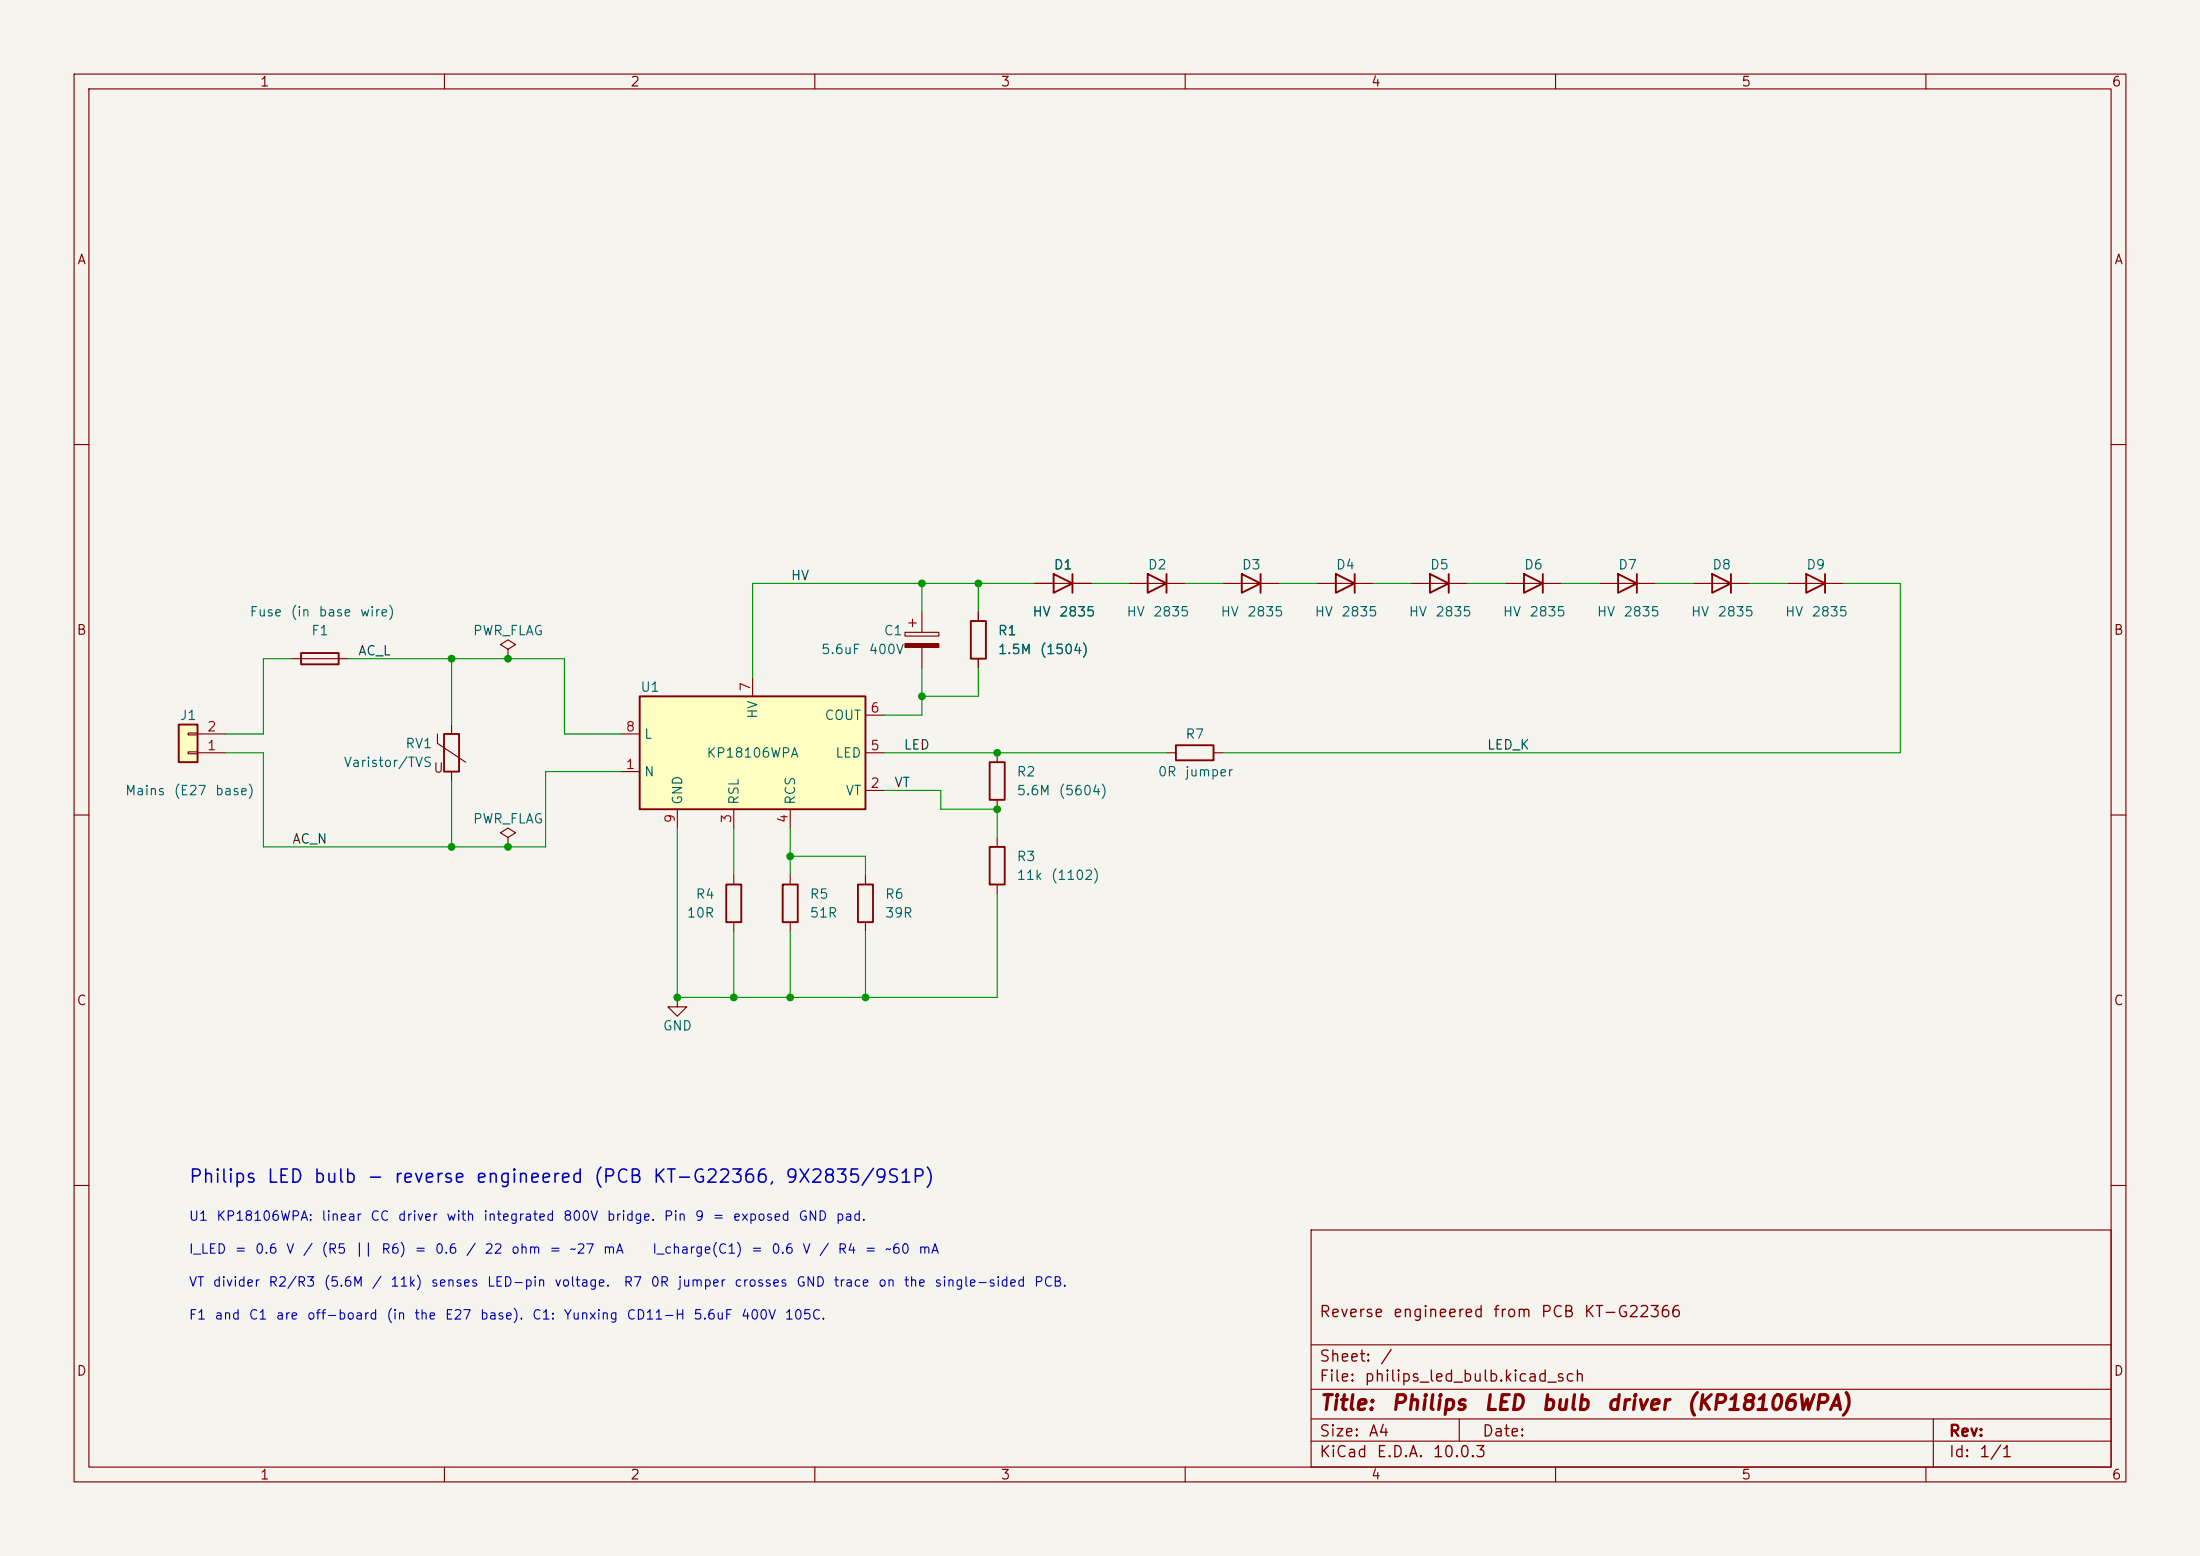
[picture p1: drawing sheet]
(kicad_sch
 (version 20260306)
 (generator "eeschema")
 (generator_version "10.0")
 (paper "A4")
 (title_block
  (title "Philips LED bulb driver (KP18106WPA)")
  (comment 1 "Reverse engineered from PCB KT-G22366"))
 (lib_symbols
  (symbol "Connector_Generic:Conn_01x02"
   (pin_names
    (offset 1.016) (hide yes)) (exclude_from_sim no) (in_bom yes) (on_board yes)
   (in_pos_files yes)
   (duplicate_pin_numbers_are_jumpers no)
   (property "Reference" "J" (at 0 2.54 0) (show_name no) (do_not_autoplace no) (effects (font (size 1.27 1.27))))
   (property "Value" "Conn_01x02" (at 0 -5.08 0) (show_name no) (do_not_autoplace no) (effects (font (size 1.27 1.27))))
   (property "Footprint" "" (at 0 0 0) (show_name no) (do_not_autoplace no) (hide yes) (effects (font (size 1.27 1.27))))
   (property "Datasheet" "" (at 0 0 0) (show_name no) (do_not_autoplace no) (hide yes) (effects (font (size 1.27 1.27))))
   (property "Description" "" (at 0 0 0) (show_name no) (do_not_autoplace no) (hide yes) (effects (font (size 1.27 1.27))))
   (symbol "Conn_01x02_1_1"
    (rectangle (start -1.27 1.27) (end 1.27 -3.81) (stroke (width 0.254) (type default)) (fill (type background)))
    (rectangle (start -1.27 0.127) (end 0 -0.127) (stroke (width 0.1524) (type default)) (fill (type none)))
    (rectangle (start -1.27 -2.413) (end 0 -2.667) (stroke (width 0.1524) (type default)) (fill (type none)))
    (pin passive line (at -5.08 0 0) (length 3.81) (name "Pin_1" (effects (font (size 1.27 1.27)))) (number "1" (effects (font (size 1.27 1.27)))))
    (pin passive line (at -5.08 -2.54 0) (length 3.81) (name "Pin_2" (effects (font (size 1.27 1.27)))) (number "2" (effects (font (size 1.27 1.27))))))
   (embedded_fonts no))
  (symbol "Device:C_Polarized"
   (pin_numbers (hide yes))
   (pin_names
    (offset 0.254)) (exclude_from_sim no) (in_bom yes) (on_board yes)
   (in_pos_files yes)
   (duplicate_pin_numbers_are_jumpers no)
   (property "Reference" "C" (at 0.635 2.54 0) (show_name no) (do_not_autoplace no) (effects (font (size 1.27 1.27)) (justify left)))
   (property "Value" "C_Polarized" (at 0.635 -2.54 0) (show_name no) (do_not_autoplace no) (effects (font (size 1.27 1.27)) (justify left)))
   (property "Footprint" "" (at 0.9652 -3.81 0) (show_name no) (do_not_autoplace no) (hide yes) (effects (font (size 1.27 1.27))))
   (property "Datasheet" "" (at 0 0 0) (show_name no) (do_not_autoplace no) (hide yes) (effects (font (size 1.27 1.27))))
   (property "Description" "Polarized capacitor" (at 0 0 0) (show_name no) (do_not_autoplace no) (hide yes) (effects (font (size 1.27 1.27))))
   (symbol "C_Polarized_0_1"
    (rectangle (start -2.286 0.508) (end 2.286 1.016) (stroke (width 0) (type default)) (fill (type none)))
    (polyline (pts (xy -1.778 2.286) (xy -0.762 2.286)) (stroke (width 0) (type default)) (fill (type none)))
    (polyline (pts (xy -1.27 2.794) (xy -1.27 1.778)) (stroke (width 0) (type default)) (fill (type none)))
    (rectangle (start 2.286 -0.508) (end -2.286 -1.016) (stroke (width 0) (type default)) (fill (type outline))))
   (symbol "C_Polarized_1_1"
    (pin passive line (at 0 3.81 270) (length 2.794) (name "" (effects (font (size 1.27 1.27)))) (number "1" (effects (font (size 1.27 1.27)))))
    (pin passive line (at 0 -3.81 90) (length 2.794) (name "" (effects (font (size 1.27 1.27)))) (number "2" (effects (font (size 1.27 1.27))))))
   (embedded_fonts no))
  (symbol "Device:Fuse"
   (pin_numbers (hide yes))
   (pin_names
    (offset 0)) (exclude_from_sim no) (in_bom yes) (on_board yes)
   (in_pos_files yes)
   (duplicate_pin_numbers_are_jumpers no)
   (property "Reference" "F" (at 2.032 0 90) (show_name no) (do_not_autoplace no) (effects (font (size 1.27 1.27))))
   (property "Value" "Fuse" (at -1.905 0 90) (show_name no) (do_not_autoplace no) (effects (font (size 1.27 1.27))))
   (property "Footprint" "" (at -1.778 0 90) (show_name no) (do_not_autoplace no) (hide yes) (effects (font (size 1.27 1.27))))
   (property "Datasheet" "" (at 0 0 0) (show_name no) (do_not_autoplace no) (hide yes) (effects (font (size 1.27 1.27))))
   (property "Description" "Fuse" (at 0 0 0) (show_name no) (do_not_autoplace no) (hide yes) (effects (font (size 1.27 1.27))))
   (symbol "Fuse_0_1"
    (rectangle (start -0.762 -2.54) (end 0.762 2.54) (stroke (width 0.254) (type default)) (fill (type none)))
    (polyline (pts (xy 0 2.54) (xy 0 -2.54)) (stroke (width 0) (type default)) (fill (type none))))
   (symbol "Fuse_1_1"
    (pin passive line (at 0 3.81 270) (length 1.27) (name "" (effects (font (size 1.27 1.27)))) (number "1" (effects (font (size 1.27 1.27)))))
    (pin passive line (at 0 -3.81 90) (length 1.27) (name "" (effects (font (size 1.27 1.27)))) (number "2" (effects (font (size 1.27 1.27))))))
   (embedded_fonts no))
  (symbol "Device:LED"
   (pin_numbers (hide yes))
   (pin_names
    (offset 1.016) (hide yes)) (exclude_from_sim no) (in_bom yes) (on_board yes)
   (in_pos_files yes)
   (duplicate_pin_numbers_are_jumpers no)
   (property "Reference" "D" (at 0 2.54 0) (show_name no) (do_not_autoplace no) (effects (font (size 1.27 1.27))))
   (property "Value" "LED" (at 0 -2.54 0) (show_name no) (do_not_autoplace no) (effects (font (size 1.27 1.27))))
   (property "Footprint" "" (at 0 0 0) (show_name no) (do_not_autoplace no) (hide yes) (effects (font (size 1.27 1.27))))
   (property "Datasheet" "" (at 0 0 0) (show_name no) (do_not_autoplace no) (hide yes) (effects (font (size 1.27 1.27))))
   (property "Description" "" (at 0 0 0) (show_name no) (do_not_autoplace no) (hide yes) (effects (font (size 1.27 1.27))))
   (symbol "LED_0_1"
    (polyline (pts (xy -1.27 0) (xy 1.27 0)) (stroke (width 0) (type default)) (fill (type none)))
    (polyline (pts (xy -1.27 -1.27) (xy -1.27 1.27)) (stroke (width 0.254) (type default)) (fill (type none)))
    (polyline (pts (xy 1.27 -1.27) (xy 1.27 1.27) (xy -1.27 0) (xy 1.27 -1.27)) (stroke (width 0.254) (type default)) (fill (type none))))
   (symbol "LED_1_1"
    (pin passive line (at -3.81 0 0) (length 2.54) (name "K" (effects (font (size 1.27 1.27)))) (number "1" (effects (font (size 1.27 1.27)))))
    (pin passive line (at 3.81 0 180) (length 2.54) (name "A" (effects (font (size 1.27 1.27)))) (number "2" (effects (font (size 1.27 1.27))))))
   (embedded_fonts no))
  (symbol "Device:R"
   (pin_numbers (hide yes))
   (pin_names
    (offset 0)) (exclude_from_sim no) (in_bom yes) (on_board yes)
   (in_pos_files yes)
   (duplicate_pin_numbers_are_jumpers no)
   (property "Reference" "R" (at 2.032 0 90) (show_name no) (do_not_autoplace no) (effects (font (size 1.27 1.27))))
   (property "Value" "R" (at 0 0 90) (show_name no) (do_not_autoplace no) (effects (font (size 1.27 1.27))))
   (property "Footprint" "" (at -1.778 0 90) (show_name no) (do_not_autoplace no) (hide yes) (effects (font (size 1.27 1.27))))
   (property "Datasheet" "" (at 0 0 0) (show_name no) (do_not_autoplace no) (hide yes) (effects (font (size 1.27 1.27))))
   (property "Description" "" (at 0 0 0) (show_name no) (do_not_autoplace no) (hide yes) (effects (font (size 1.27 1.27))))
   (symbol "R_0_1"
    (rectangle (start -1.016 -2.54) (end 1.016 2.54) (stroke (width 0.254) (type default)) (fill (type none))))
   (symbol "R_1_1"
    (pin passive line (at 0 3.81 270) (length 1.27) (name "" (effects (font (size 1.27 1.27)))) (number "1" (effects (font (size 1.27 1.27)))))
    (pin passive line (at 0 -3.81 90) (length 1.27) (name "" (effects (font (size 1.27 1.27)))) (number "2" (effects (font (size 1.27 1.27))))))
   (embedded_fonts no))
  (symbol "Device:Varistor"
   (pin_numbers (hide yes))
   (pin_names
    (offset 0)) (exclude_from_sim no) (in_bom yes) (on_board yes)
   (in_pos_files yes)
   (duplicate_pin_numbers_are_jumpers no)
   (property "Reference" "RV" (at 3.175 0 90) (show_name no) (do_not_autoplace no) (effects (font (size 1.27 1.27))))
   (property "Value" "Varistor" (at -3.175 0 90) (show_name no) (do_not_autoplace no) (effects (font (size 1.27 1.27))))
   (property "Footprint" "" (at -1.778 0 90) (show_name no) (do_not_autoplace no) (hide yes) (effects (font (size 1.27 1.27))))
   (property "Datasheet" "" (at 0 0 0) (show_name no) (do_not_autoplace no) (hide yes) (effects (font (size 1.27 1.27))))
   (property "Description" "Voltage dependent resistor" (at 0 0 0) (show_name no) (do_not_autoplace no) (hide yes) (effects (font (size 1.27 1.27))))
   (property "Sim.Name" "kicad_builtin_varistor" (at 0 0 0) (show_name no) (do_not_autoplace no) (hide yes) (effects (font (size 1.27 1.27))))
   (property "Sim.Device" "SUBCKT" (at 0 0 0) (show_name no) (do_not_autoplace no) (hide yes) (effects (font (size 1.27 1.27))))
   (property "Sim.Pins" "1=A 2=B" (at 0 0 0) (show_name no) (do_not_autoplace no) (hide yes) (effects (font (size 1.27 1.27))))
   (property "Sim.Params" "threshold=1k" (at 0 0 0) (show_name no) (do_not_autoplace no) (hide yes) (effects (font (size 1.27 1.27))))
   (property "Sim.Library" "${KICAD9_SYMBOL_DIR}/Simulation_SPICE.sp" (at 0 0 0) (show_name no) (do_not_autoplace no) (hide yes) (effects (font (size 1.27 1.27))))
   (symbol "Varistor_0_0"
    (text "U" (at -1.778 -2.032 0) (effects (font (size 1.27 1.27)))))
   (symbol "Varistor_0_1"
    (polyline (pts (xy -1.905 2.54) (xy -1.905 1.27) (xy 1.905 -1.27)) (stroke (width 0) (type default)) (fill (type none)))
    (rectangle (start -1.016 -2.54) (end 1.016 2.54) (stroke (width 0.254) (type default)) (fill (type none))))
   (symbol "Varistor_1_1"
    (pin passive line (at 0 3.81 270) (length 1.27) (name "" (effects (font (size 1.27 1.27)))) (number "1" (effects (font (size 1.27 1.27)))))
    (pin passive line (at 0 -3.81 90) (length 1.27) (name "" (effects (font (size 1.27 1.27)))) (number "2" (effects (font (size 1.27 1.27))))))
   (embedded_fonts no))
  (symbol "philips_led_bulb:KP18106WPA" (exclude_from_sim no) (in_bom yes) (on_board yes)
   (in_pos_files yes)
   (duplicate_pin_numbers_are_jumpers no)
   (property "Reference" "U" (at -15.24 8.89 0) (show_name no) (do_not_autoplace no) (effects (font (size 1.27 1.27)) (justify left)))
   (property "Value" "KP18106WPA" (at 0 0 0) (show_name no) (do_not_autoplace no) (effects (font (size 1.27 1.27))))
   (property "Footprint" "" (at 0 0 0) (show_name no) (do_not_autoplace no) (hide yes) (effects (font (size 1.27 1.27))))
   (property "Datasheet" "https://datasheet.lcsc.com/datasheet/pdf/bfd6539db46d520cba50adba17558619.pdf?productCode=C2692496" (at 0 0 0) (show_name no) (do_not_autoplace no) (hide yes) (effects (font (size 1.27 1.27))))
   (property "Description" "Kiwi Instruments high-PF flicker-free linear constant-current LED driver, integrated 800V bridge, HSOP-8 (pin 9 = exposed GND pad)" (at 0 0 0) (show_name no) (do_not_autoplace no) (hide yes) (effects (font (size 1.27 1.27))))
   (symbol "KP18106WPA_0_1"
    (rectangle (start -15.24 7.62) (end 15.24 -7.62) (stroke (width 0.254) (type default)) (fill (type background))))
   (symbol "KP18106WPA_1_1"
    (pin power_in line (at -17.78 -2.54 0) (length 2.54) (name "N" (effects (font (size 1.27 1.27)))) (number "1" (effects (font (size 1.27 1.27)))))
    (pin input line (at 17.78 -5.08 180) (length 2.54) (name "VT" (effects (font (size 1.27 1.27)))) (number "2" (effects (font (size 1.27 1.27)))))
    (pin passive line (at -2.54 -10.16 90) (length 2.54) (name "RSL" (effects (font (size 1.27 1.27)))) (number "3" (effects (font (size 1.27 1.27)))))
    (pin passive line (at 5.08 -10.16 90) (length 2.54) (name "RCS" (effects (font (size 1.27 1.27)))) (number "4" (effects (font (size 1.27 1.27)))))
    (pin passive line (at 17.78 0 180) (length 2.54) (name "LED" (effects (font (size 1.27 1.27)))) (number "5" (effects (font (size 1.27 1.27)))))
    (pin passive line (at 17.78 5.08 180) (length 2.54) (name "COUT" (effects (font (size 1.27 1.27)))) (number "6" (effects (font (size 1.27 1.27)))))
    (pin power_out line (at 0 10.16 270) (length 2.54) (name "HV" (effects (font (size 1.27 1.27)))) (number "7" (effects (font (size 1.27 1.27)))))
    (pin power_in line (at -17.78 2.54 0) (length 2.54) (name "L" (effects (font (size 1.27 1.27)))) (number "8" (effects (font (size 1.27 1.27)))))
    (pin power_out line (at -10.16 -10.16 90) (length 2.54) (name "GND" (effects (font (size 1.27 1.27)))) (number "9" (effects (font (size 1.27 1.27))))))
   (embedded_fonts no))
  (symbol "power:GND"
   (power global)
   (pin_numbers (hide yes))
   (pin_names
    (offset 0) (hide yes)) (exclude_from_sim no) (in_bom yes) (on_board yes)
   (in_pos_files yes)
   (duplicate_pin_numbers_are_jumpers no)
   (property "Reference" "#PWR" (at 0 -6.35 0) (show_name no) (do_not_autoplace no) (hide yes) (effects (font (size 1.27 1.27))))
   (property "Value" "GND" (at 0 -3.81 0) (show_name no) (do_not_autoplace no) (effects (font (size 1.27 1.27))))
   (property "Footprint" "" (at 0 0 0) (show_name no) (do_not_autoplace no) (hide yes) (effects (font (size 1.27 1.27))))
   (property "Datasheet" "" (at 0 0 0) (show_name no) (do_not_autoplace no) (hide yes) (effects (font (size 1.27 1.27))))
   (property "Description" "Power symbol creates a global label with name \"GND\" , ground" (at 0 0 0) (show_name no) (do_not_autoplace no) (hide yes) (effects (font (size 1.27 1.27))))
   (symbol "GND_0_1"
    (polyline (pts (xy 0 0) (xy 0 -1.27) (xy 1.27 -1.27) (xy 0 -2.54) (xy -1.27 -1.27) (xy 0 -1.27)) (stroke (width 0) (type default)) (fill (type none))))
   (symbol "GND_1_1"
    (pin power_in line (at 0 0 270) (length 0) (name "" (effects (font (size 1.27 1.27)))) (number "1" (effects (font (size 1.27 1.27))))))
   (embedded_fonts no))
  (symbol "power:PWR_FLAG"
   (power global)
   (pin_numbers (hide yes))
   (pin_names
    (offset 0) (hide yes)) (exclude_from_sim no) (in_bom yes) (on_board yes)
   (in_pos_files yes)
   (duplicate_pin_numbers_are_jumpers no)
   (property "Reference" "#FLG" (at 0 1.905 0) (show_name no) (do_not_autoplace no) (hide yes) (effects (font (size 1.27 1.27))))
   (property "Value" "PWR_FLAG" (at 0 3.81 0) (show_name no) (do_not_autoplace no) (effects (font (size 1.27 1.27))))
   (property "Footprint" "" (at 0 0 0) (show_name no) (do_not_autoplace no) (hide yes) (effects (font (size 1.27 1.27))))
   (property "Datasheet" "" (at 0 0 0) (show_name no) (do_not_autoplace no) (hide yes) (effects (font (size 1.27 1.27))))
   (property "Description" "Special symbol for telling ERC where power comes from" (at 0 0 0) (show_name no) (do_not_autoplace no) (hide yes) (effects (font (size 1.27 1.27))))
   (symbol "PWR_FLAG_0_0"
    (pin power_out line (at 0 0 90) (length 0) (name "" (effects (font (size 1.27 1.27)))) (number "1" (effects (font (size 1.27 1.27))))))
   (symbol "PWR_FLAG_0_1"
    (polyline (pts (xy 0 0) (xy 0 1.27) (xy -1.016 1.905) (xy 0 2.54) (xy 1.016 1.905) (xy 0 1.27)) (stroke (width 0) (type default)) (fill (type none))))
   (embedded_fonts no)))
 (text "I_LED = 0.6 V / (R5 || R6) = 0.6 / 22 ohm = ~27 mA     I_charge(C1) = 0.6 V / R4 = ~60 mA"
  (exclude_from_sim no)
  (at 25.4 169.545 0)
  (effects (font (size 1.27 1.27)) (justify left bottom)))
 (text "U1 KP18106WPA: linear CC driver with integrated 800V bridge. Pin 9 = exposed GND pad."
  (exclude_from_sim no)
  (at 25.4 165.1 0)
  (effects (font (size 1.27 1.27)) (justify left bottom)))
 (text "VT divider R2/R3 (5.6M / 11k) senses LED-pin voltage.  R7 0R jumper crosses GND trace on the single-sided PCB."
  (exclude_from_sim no)
  (at 25.4 173.99 0)
  (effects (font (size 1.27 1.27)) (justify left bottom)))
 (text "F1 and C1 are off-board (in the E27 base). C1: Yunxing CD11-H 5.6uF 400V 105C."
  (exclude_from_sim no)
  (at 25.4 178.435 0)
  (effects (font (size 1.27 1.27)) (justify left bottom)))
 (text "Philips LED bulb - reverse engineered (PCB KT-G22366, 9X2835/9S1P)"
  (exclude_from_sim no)
  (at 25.4 160.02 0)
  (effects (font (size 1.778 1.778)) (justify left bottom)))
 (junction
  (at 124.46 78.74)
  (diameter 0)
  (color 0 0 0 0))
 (junction
  (at 116.84 134.62)
  (diameter 0)
  (color 0 0 0 0))
 (junction
  (at 99.06 134.62)
  (diameter 0)
  (color 0 0 0 0))
 (junction
  (at 134.62 109.22)
  (diameter 0)
  (color 0 0 0 0))
 (junction
  (at 68.58 114.3)
  (diameter 0)
  (color 0 0 0 0))
 (junction
  (at 134.62 101.6)
  (diameter 0)
  (color 0 0 0 0))
 (junction
  (at 68.58 88.9)
  (diameter 0)
  (color 0 0 0 0))
 (junction
  (at 60.96 114.3)
  (diameter 0)
  (color 0 0 0 0))
 (junction
  (at 106.68 134.62)
  (diameter 0)
  (color 0 0 0 0))
 (junction
  (at 106.68 115.57)
  (diameter 0)
  (color 0 0 0 0))
 (junction
  (at 91.44 134.62)
  (diameter 0)
  (color 0 0 0 0))
 (junction
  (at 132.08 78.74)
  (diameter 0)
  (color 0 0 0 0))
 (junction
  (at 124.46 93.98)
  (diameter 0)
  (color 0 0 0 0))
 (junction
  (at 60.96 88.9)
  (diameter 0)
  (color 0 0 0 0))
 (wire
  (pts (xy 124.46 96.52) (xy 124.46 90.17))
  (stroke (width 0) (type default)))
 (wire
  (pts (xy 76.2 88.9) (xy 76.2 99.06))
  (stroke (width 0) (type default)))
 (wire
  (pts (xy 147.32 78.74) (xy 152.4 78.74))
  (stroke (width 0) (type default)))
 (wire
  (pts (xy 73.66 104.14) (xy 83.82 104.14))
  (stroke (width 0) (type default)))
 (wire
  (pts (xy 60.96 105.41) (xy 60.96 114.3))
  (stroke (width 0) (type default)))
 (wire
  (pts (xy 30.48 99.06) (xy 35.56 99.06))
  (stroke (width 0) (type default)))
 (wire
  (pts (xy 106.68 115.57) (xy 116.84 115.57))
  (stroke (width 0) (type default)))
 (wire
  (pts (xy 46.99 88.9) (xy 76.2 88.9))
  (stroke (width 0) (type default)))
 (wire
  (pts (xy 223.52 78.74) (xy 228.6 78.74))
  (stroke (width 0) (type default)))
 (wire
  (pts (xy 106.68 111.76) (xy 106.68 118.11))
  (stroke (width 0) (type default)))
 (wire
  (pts (xy 76.2 99.06) (xy 83.82 99.06))
  (stroke (width 0) (type default)))
 (wire
  (pts (xy 134.62 109.22) (xy 134.62 113.03))
  (stroke (width 0) (type default)))
 (wire
  (pts (xy 198.12 78.74) (xy 203.2 78.74))
  (stroke (width 0) (type default)))
 (wire
  (pts (xy 99.06 111.76) (xy 99.06 118.11))
  (stroke (width 0) (type default)))
 (wire
  (pts (xy 73.66 114.3) (xy 73.66 104.14))
  (stroke (width 0) (type default)))
 (wire
  (pts (xy 119.38 101.6) (xy 134.62 101.6))
  (stroke (width 0) (type default)))
 (wire
  (pts (xy 185.42 78.74) (xy 190.5 78.74))
  (stroke (width 0) (type default)))
 (wire
  (pts (xy 60.96 88.9) (xy 60.96 97.79))
  (stroke (width 0) (type default)))
 (wire
  (pts (xy 248.92 78.74) (xy 256.54 78.74))
  (stroke (width 0) (type default)))
 (wire
  (pts (xy 256.54 78.74) (xy 256.54 101.6))
  (stroke (width 0) (type default)))
 (wire
  (pts (xy 134.62 120.65) (xy 134.62 134.62))
  (stroke (width 0) (type default)))
 (wire
  (pts (xy 35.56 101.6) (xy 35.56 114.3))
  (stroke (width 0) (type default)))
 (wire
  (pts (xy 172.72 78.74) (xy 177.8 78.74))
  (stroke (width 0) (type default)))
 (wire
  (pts (xy 35.56 114.3) (xy 73.66 114.3))
  (stroke (width 0) (type default)))
 (wire
  (pts (xy 30.48 101.6) (xy 35.56 101.6))
  (stroke (width 0) (type default)))
 (wire
  (pts (xy 35.56 99.06) (xy 35.56 88.9))
  (stroke (width 0) (type default)))
 (wire
  (pts (xy 160.02 78.74) (xy 165.1 78.74))
  (stroke (width 0) (type default)))
 (wire
  (pts (xy 210.82 78.74) (xy 215.9 78.74))
  (stroke (width 0) (type default)))
 (wire
  (pts (xy 119.38 106.68) (xy 127 106.68))
  (stroke (width 0) (type default)))
 (wire
  (pts (xy 101.6 78.74) (xy 139.7 78.74))
  (stroke (width 0) (type default)))
 (wire
  (pts (xy 101.6 91.44) (xy 101.6 78.74))
  (stroke (width 0) (type default)))
 (wire
  (pts (xy 124.46 78.74) (xy 124.46 82.55))
  (stroke (width 0) (type default)))
 (wire
  (pts (xy 127 109.22) (xy 134.62 109.22))
  (stroke (width 0) (type default)))
 (wire
  (pts (xy 119.38 96.52) (xy 124.46 96.52))
  (stroke (width 0) (type default)))
 (wire
  (pts (xy 106.68 125.73) (xy 106.68 134.62))
  (stroke (width 0) (type default)))
 (wire
  (pts (xy 132.08 93.98) (xy 124.46 93.98))
  (stroke (width 0) (type default)))
 (wire
  (pts (xy 132.08 90.17) (xy 132.08 93.98))
  (stroke (width 0) (type default)))
 (wire
  (pts (xy 35.56 88.9) (xy 39.37 88.9))
  (stroke (width 0) (type default)))
 (wire
  (pts (xy 256.54 101.6) (xy 165.1 101.6))
  (stroke (width 0) (type default)))
 (wire
  (pts (xy 134.62 101.6) (xy 157.48 101.6))
  (stroke (width 0) (type default)))
 (wire
  (pts (xy 116.84 115.57) (xy 116.84 118.11))
  (stroke (width 0) (type default)))
 (wire
  (pts (xy 91.44 111.76) (xy 91.44 134.62))
  (stroke (width 0) (type default)))
 (wire
  (pts (xy 99.06 125.73) (xy 99.06 134.62))
  (stroke (width 0) (type default)))
 (wire
  (pts (xy 132.08 78.74) (xy 132.08 82.55))
  (stroke (width 0) (type default)))
 (wire
  (pts (xy 116.84 125.73) (xy 116.84 134.62))
  (stroke (width 0) (type default)))
 (wire
  (pts (xy 236.22 78.74) (xy 241.3 78.74))
  (stroke (width 0) (type default)))
 (wire
  (pts (xy 91.44 134.62) (xy 134.62 134.62))
  (stroke (width 0) (type default)))
 (wire
  (pts (xy 127 106.68) (xy 127 109.22))
  (stroke (width 0) (type default)))
 (label "LED"
  (at 121.92 101.6 0)
  (effects (font (size 1.27 1.27)) (justify left bottom)))
 (label "AC_L"
  (at 48.26 88.9 0)
  (effects (font (size 1.27 1.27)) (justify left bottom)))
 (label "AC_N"
  (at 39.37 114.3 0)
  (effects (font (size 1.27 1.27)) (justify left bottom)))
 (label "HV"
  (at 106.68 78.74 0)
  (effects (font (size 1.27 1.27)) (justify left bottom)))
 (label "LED_K"
  (at 200.66 101.6 0)
  (effects (font (size 1.27 1.27)) (justify left bottom)))
 (label "VT"
  (at 120.65 106.68 0)
  (effects (font (size 1.27 1.27)) (justify left bottom)))
 (symbol
  (lib_id "Device:R")
  (at 134.62 105.41 0)
  (unit 1)
  (body_style 1)
  (exclude_from_sim no)
  (in_bom yes)
  (on_board yes)
  (in_pos_files yes)
  (dnp no)
  (property "Reference" "R2" (at 137.16 104.14 0) (show_name no) (do_not_autoplace no) (effects (font (size 1.27 1.27)) (justify left)))
  (property "Value" "5.6M (5604)" (at 137.16 106.68 0) (show_name no) (do_not_autoplace no) (effects (font (size 1.27 1.27)) (justify left)))
  (property "Footprint" "" (at 134.62 105.41 0) (hide yes) (show_name no) (do_not_autoplace no) (effects (font (size 1.27 1.27))))
  (property "Datasheet" "" (at 134.62 105.41 0) (hide yes) (show_name no) (do_not_autoplace no) (effects (font (size 1.27 1.27))))
  (property "Description" "" (at 134.62 105.41 0) (show_name no) (do_not_autoplace no) (effects (font (size 1.27 1.27))))
  (pin "1")
  (pin "2"))
 (symbol
  (lib_id "Device:LED")
  (at 232.41 78.74 180)
  (unit 1)
  (body_style 1)
  (exclude_from_sim no)
  (in_bom yes)
  (on_board yes)
  (in_pos_files yes)
  (dnp no)
  (property "Reference" "D8" (at 232.41 76.2 0) (show_name no) (do_not_autoplace no) (effects (font (size 1.27 1.27))))
  (property "Value" "HV 2835" (at 232.41 82.55 0) (show_name no) (do_not_autoplace no) (effects (font (size 1.27 1.27))))
  (property "Footprint" "" (at 232.41 78.74 0) (hide yes) (show_name no) (do_not_autoplace no) (effects (font (size 1.27 1.27))))
  (property "Datasheet" "" (at 232.41 78.74 0) (hide yes) (show_name no) (do_not_autoplace no) (effects (font (size 1.27 1.27))))
  (property "Description" "" (at 232.41 78.74 0) (show_name no) (do_not_autoplace no) (effects (font (size 1.27 1.27))))
  (pin "1")
  (pin "2"))
 (symbol
  (lib_id "philips_led_bulb:KP18106WPA")
  (at 101.6 101.6 0)
  (unit 1)
  (body_style 1)
  (exclude_from_sim no)
  (in_bom yes)
  (on_board yes)
  (in_pos_files yes)
  (dnp no)
  (property "Reference" "U1" (at 86.36 92.71 0) (show_name no) (do_not_autoplace no) (effects (font (size 1.27 1.27)) (justify left)))
  (property "Value" "KP18106WPA" (at 101.6 101.6 0) (show_name no) (do_not_autoplace no) (effects (font (size 1.27 1.27))))
  (property "Footprint" "" (at 101.6 101.6 0) (hide yes) (show_name no) (do_not_autoplace no) (effects (font (size 1.27 1.27))))
  (property "Datasheet" "https://datasheet.lcsc.com/datasheet/pdf/bfd6539db46d520cba50adba17558619.pdf?productCode=C2692496" (at 101.6 101.6 0) (hide yes) (show_name no) (do_not_autoplace no) (effects (font (size 1.27 1.27))))
  (property "Description" "" (at 101.6 101.6 0) (show_name no) (do_not_autoplace no) (effects (font (size 1.27 1.27))))
  (pin "8")
  (pin "1")
  (pin "7")
  (pin "6")
  (pin "5")
  (pin "2")
  (pin "9")
  (pin "3")
  (pin "4"))
 (symbol
  (lib_id "Device:LED")
  (at 194.31 78.74 180)
  (unit 1)
  (body_style 1)
  (exclude_from_sim no)
  (in_bom yes)
  (on_board yes)
  (in_pos_files yes)
  (dnp no)
  (property "Reference" "D5" (at 194.31 76.2 0) (show_name no) (do_not_autoplace no) (effects (font (size 1.27 1.27))))
  (property "Value" "HV 2835" (at 194.31 82.55 0) (show_name no) (do_not_autoplace no) (effects (font (size 1.27 1.27))))
  (property "Footprint" "" (at 194.31 78.74 0) (hide yes) (show_name no) (do_not_autoplace no) (effects (font (size 1.27 1.27))))
  (property "Datasheet" "" (at 194.31 78.74 0) (hide yes) (show_name no) (do_not_autoplace no) (effects (font (size 1.27 1.27))))
  (property "Description" "" (at 194.31 78.74 0) (show_name no) (do_not_autoplace no) (effects (font (size 1.27 1.27))))
  (pin "1")
  (pin "2"))
 (symbol
  (lib_id "Device:R")
  (at 161.29 101.6 90)
  (unit 1)
  (body_style 1)
  (exclude_from_sim no)
  (in_bom yes)
  (on_board yes)
  (in_pos_files yes)
  (dnp no)
  (property "Reference" "R7" (at 161.29 99.06 90) (show_name no) (do_not_autoplace no) (effects (font (size 1.27 1.27))))
  (property "Value" "0R jumper" (at 161.29 104.14 90) (show_name no) (do_not_autoplace no) (effects (font (size 1.27 1.27))))
  (property "Footprint" "" (at 161.29 101.6 0) (hide yes) (show_name no) (do_not_autoplace no) (effects (font (size 1.27 1.27))))
  (property "Datasheet" "" (at 161.29 101.6 0) (hide yes) (show_name no) (do_not_autoplace no) (effects (font (size 1.27 1.27))))
  (property "Description" "" (at 161.29 101.6 0) (show_name no) (do_not_autoplace no) (effects (font (size 1.27 1.27))))
  (pin "1")
  (pin "2"))
 (symbol
  (lib_id "Device:LED")
  (at 143.51 78.74 180)
  (unit 1)
  (body_style 1)
  (exclude_from_sim no)
  (in_bom yes)
  (on_board yes)
  (in_pos_files yes)
  (dnp no)
  (property "Reference" "D1" (at 143.51 76.2 0) (show_name no) (do_not_autoplace no) (effects (font (size 1.27 1.27))))
  (property "Value" "HV 2835" (at 143.51 82.55 0) (show_name no) (do_not_autoplace no) (effects (font (size 1.27 1.27))))
  (property "Footprint" "" (at 143.51 78.74 0) (hide yes) (show_name no) (do_not_autoplace no) (effects (font (size 1.27 1.27))))
  (property "Datasheet" "" (at 143.51 78.74 0) (hide yes) (show_name no) (do_not_autoplace no) (effects (font (size 1.27 1.27))))
  (property "Description" "" (at 143.51 78.74 0) (show_name no) (do_not_autoplace no) (effects (font (size 1.27 1.27))))
  (pin "1")
  (pin "2"))
 (symbol
  (lib_id "power:PWR_FLAG")
  (at 68.58 114.3 0)
  (unit 1)
  (body_style 1)
  (exclude_from_sim no)
  (in_bom no)
  (on_board yes)
  (in_pos_files yes)
  (dnp no)
  (property "Reference" "#FLG02" (at 68.58 109.3 0) (hide yes) (show_name no) (do_not_autoplace no) (effects (font (size 1.27 1.27))))
  (property "Value" "PWR_FLAG" (at 68.58 110.49 0) (show_name no) (do_not_autoplace no) (effects (font (size 1.27 1.27))))
  (property "Footprint" "" (at 68.58 114.3 0) (hide yes) (show_name no) (do_not_autoplace no) (effects (font (size 1.27 1.27))))
  (property "Datasheet" "" (at 68.58 114.3 0) (hide yes) (show_name no) (do_not_autoplace no) (effects (font (size 1.27 1.27))))
  (property "Description" "" (at 68.58 114.3 0) (show_name no) (do_not_autoplace no) (effects (font (size 1.27 1.27))))
  (pin "1"))
 (symbol
  (lib_id "Device:LED")
  (at 181.61 78.74 180)
  (unit 1)
  (body_style 1)
  (exclude_from_sim no)
  (in_bom yes)
  (on_board yes)
  (in_pos_files yes)
  (dnp no)
  (property "Reference" "D4" (at 181.61 76.2 0) (show_name no) (do_not_autoplace no) (effects (font (size 1.27 1.27))))
  (property "Value" "HV 2835" (at 181.61 82.55 0) (show_name no) (do_not_autoplace no) (effects (font (size 1.27 1.27))))
  (property "Footprint" "" (at 181.61 78.74 0) (hide yes) (show_name no) (do_not_autoplace no) (effects (font (size 1.27 1.27))))
  (property "Datasheet" "" (at 181.61 78.74 0) (hide yes) (show_name no) (do_not_autoplace no) (effects (font (size 1.27 1.27))))
  (property "Description" "" (at 181.61 78.74 0) (show_name no) (do_not_autoplace no) (effects (font (size 1.27 1.27))))
  (pin "1")
  (pin "2"))
 (symbol
  (lib_id "Device:Fuse")
  (at 43.18 88.9 90)
  (unit 1)
  (body_style 1)
  (exclude_from_sim no)
  (in_bom yes)
  (on_board yes)
  (in_pos_files yes)
  (dnp no)
  (property "Reference" "F1" (at 43.18 85.09 90) (show_name no) (do_not_autoplace no) (effects (font (size 1.27 1.27))))
  (property "Value" "Fuse (in base wire)" (at 43.18 82.55 90) (show_name no) (do_not_autoplace no) (effects (font (size 1.27 1.27))))
  (property "Footprint" "" (at 43.18 88.9 0) (hide yes) (show_name no) (do_not_autoplace no) (effects (font (size 1.27 1.27))))
  (property "Datasheet" "" (at 43.18 88.9 0) (hide yes) (show_name no) (do_not_autoplace no) (effects (font (size 1.27 1.27))))
  (property "Description" "" (at 43.18 88.9 0) (show_name no) (do_not_autoplace no) (effects (font (size 1.27 1.27))))
  (pin "1")
  (pin "2"))
 (symbol
  (lib_id "Device:R")
  (at 132.08 86.36 0)
  (unit 1)
  (body_style 1)
  (exclude_from_sim no)
  (in_bom yes)
  (on_board yes)
  (in_pos_files yes)
  (dnp no)
  (property "Reference" "R1" (at 134.62 85.09 0) (show_name no) (do_not_autoplace no) (effects (font (size 1.27 1.27)) (justify left)))
  (property "Value" "1.5M (1504)" (at 134.62 87.63 0) (show_name no) (do_not_autoplace no) (effects (font (size 1.27 1.27)) (justify left)))
  (property "Footprint" "" (at 132.08 86.36 0) (hide yes) (show_name no) (do_not_autoplace no) (effects (font (size 1.27 1.27))))
  (property "Datasheet" "" (at 132.08 86.36 0) (hide yes) (show_name no) (do_not_autoplace no) (effects (font (size 1.27 1.27))))
  (property "Description" "" (at 132.08 86.36 0) (show_name no) (do_not_autoplace no) (effects (font (size 1.27 1.27))))
  (pin "1")
  (pin "2"))
 (symbol
  (lib_id "power:PWR_FLAG")
  (at 68.58 88.9 0)
  (unit 1)
  (body_style 1)
  (exclude_from_sim no)
  (in_bom no)
  (on_board yes)
  (in_pos_files yes)
  (dnp no)
  (property "Reference" "#FLG01" (at 68.58 83.9 0) (hide yes) (show_name no) (do_not_autoplace no) (effects (font (size 1.27 1.27))))
  (property "Value" "PWR_FLAG" (at 68.58 85.09 0) (show_name no) (do_not_autoplace no) (effects (font (size 1.27 1.27))))
  (property "Footprint" "" (at 68.58 88.9 0) (hide yes) (show_name no) (do_not_autoplace no) (effects (font (size 1.27 1.27))))
  (property "Datasheet" "" (at 68.58 88.9 0) (hide yes) (show_name no) (do_not_autoplace no) (effects (font (size 1.27 1.27))))
  (property "Description" "" (at 68.58 88.9 0) (show_name no) (do_not_autoplace no) (effects (font (size 1.27 1.27))))
  (pin "1"))
 (symbol
  (lib_id "Device:Varistor")
  (at 60.96 101.6 0)
  (unit 1)
  (body_style 1)
  (exclude_from_sim no)
  (in_bom yes)
  (on_board yes)
  (in_pos_files yes)
  (dnp no)
  (property "Reference" "RV1" (at 58.42 100.33 0) (show_name no) (do_not_autoplace no) (effects (font (size 1.27 1.27)) (justify right)))
  (property "Value" "Varistor/TVS" (at 58.42 102.87 0) (show_name no) (do_not_autoplace no) (effects (font (size 1.27 1.27)) (justify right)))
  (property "Footprint" "" (at 60.96 101.6 0) (hide yes) (show_name no) (do_not_autoplace no) (effects (font (size 1.27 1.27))))
  (property "Datasheet" "" (at 60.96 101.6 0) (hide yes) (show_name no) (do_not_autoplace no) (effects (font (size 1.27 1.27))))
  (property "Description" "" (at 60.96 101.6 0) (show_name no) (do_not_autoplace no) (effects (font (size 1.27 1.27))))
  (pin "1")
  (pin "2"))
 (symbol
  (lib_id "Device:LED")
  (at 207.01 78.74 180)
  (unit 1)
  (body_style 1)
  (exclude_from_sim no)
  (in_bom yes)
  (on_board yes)
  (in_pos_files yes)
  (dnp no)
  (property "Reference" "D6" (at 207.01 76.2 0) (show_name no) (do_not_autoplace no) (effects (font (size 1.27 1.27))))
  (property "Value" "HV 2835" (at 207.01 82.55 0) (show_name no) (do_not_autoplace no) (effects (font (size 1.27 1.27))))
  (property "Footprint" "" (at 207.01 78.74 0) (hide yes) (show_name no) (do_not_autoplace no) (effects (font (size 1.27 1.27))))
  (property "Datasheet" "" (at 207.01 78.74 0) (hide yes) (show_name no) (do_not_autoplace no) (effects (font (size 1.27 1.27))))
  (property "Description" "" (at 207.01 78.74 0) (show_name no) (do_not_autoplace no) (effects (font (size 1.27 1.27))))
  (pin "1")
  (pin "2"))
 (symbol
  (lib_id "Device:R")
  (at 99.06 121.92 0)
  (unit 1)
  (body_style 1)
  (exclude_from_sim no)
  (in_bom yes)
  (on_board yes)
  (in_pos_files yes)
  (dnp no)
  (property "Reference" "R4" (at 96.52 120.65 0) (show_name no) (do_not_autoplace no) (effects (font (size 1.27 1.27)) (justify right)))
  (property "Value" "10R" (at 96.52 123.19 0) (show_name no) (do_not_autoplace no) (effects (font (size 1.27 1.27)) (justify right)))
  (property "Footprint" "" (at 99.06 121.92 0) (hide yes) (show_name no) (do_not_autoplace no) (effects (font (size 1.27 1.27))))
  (property "Datasheet" "" (at 99.06 121.92 0) (hide yes) (show_name no) (do_not_autoplace no) (effects (font (size 1.27 1.27))))
  (property "Description" "" (at 99.06 121.92 0) (show_name no) (do_not_autoplace no) (effects (font (size 1.27 1.27))))
  (pin "1")
  (pin "2"))
 (symbol
  (lib_id "Device:R")
  (at 134.62 116.84 0)
  (unit 1)
  (body_style 1)
  (exclude_from_sim no)
  (in_bom yes)
  (on_board yes)
  (in_pos_files yes)
  (dnp no)
  (property "Reference" "R3" (at 137.16 115.57 0) (show_name no) (do_not_autoplace no) (effects (font (size 1.27 1.27)) (justify left)))
  (property "Value" "11k (1102)" (at 137.16 118.11 0) (show_name no) (do_not_autoplace no) (effects (font (size 1.27 1.27)) (justify left)))
  (property "Footprint" "" (at 134.62 116.84 0) (hide yes) (show_name no) (do_not_autoplace no) (effects (font (size 1.27 1.27))))
  (property "Datasheet" "" (at 134.62 116.84 0) (hide yes) (show_name no) (do_not_autoplace no) (effects (font (size 1.27 1.27))))
  (property "Description" "" (at 134.62 116.84 0) (show_name no) (do_not_autoplace no) (effects (font (size 1.27 1.27))))
  (pin "1")
  (pin "2"))
 (symbol
  (lib_id "Device:LED")
  (at 168.91 78.74 180)
  (unit 1)
  (body_style 1)
  (exclude_from_sim no)
  (in_bom yes)
  (on_board yes)
  (in_pos_files yes)
  (dnp no)
  (property "Reference" "D3" (at 168.91 76.2 0) (show_name no) (do_not_autoplace no) (effects (font (size 1.27 1.27))))
  (property "Value" "HV 2835" (at 168.91 82.55 0) (show_name no) (do_not_autoplace no) (effects (font (size 1.27 1.27))))
  (property "Footprint" "" (at 168.91 78.74 0) (hide yes) (show_name no) (do_not_autoplace no) (effects (font (size 1.27 1.27))))
  (property "Datasheet" "" (at 168.91 78.74 0) (hide yes) (show_name no) (do_not_autoplace no) (effects (font (size 1.27 1.27))))
  (property "Description" "" (at 168.91 78.74 0) (show_name no) (do_not_autoplace no) (effects (font (size 1.27 1.27))))
  (pin "1")
  (pin "2"))
 (symbol
  (lib_id "Device:LED")
  (at 219.71 78.74 180)
  (unit 1)
  (body_style 1)
  (exclude_from_sim no)
  (in_bom yes)
  (on_board yes)
  (in_pos_files yes)
  (dnp no)
  (property "Reference" "D7" (at 219.71 76.2 0) (show_name no) (do_not_autoplace no) (effects (font (size 1.27 1.27))))
  (property "Value" "HV 2835" (at 219.71 82.55 0) (show_name no) (do_not_autoplace no) (effects (font (size 1.27 1.27))))
  (property "Footprint" "" (at 219.71 78.74 0) (hide yes) (show_name no) (do_not_autoplace no) (effects (font (size 1.27 1.27))))
  (property "Datasheet" "" (at 219.71 78.74 0) (hide yes) (show_name no) (do_not_autoplace no) (effects (font (size 1.27 1.27))))
  (property "Description" "" (at 219.71 78.74 0) (show_name no) (do_not_autoplace no) (effects (font (size 1.27 1.27))))
  (pin "1")
  (pin "2"))
 (symbol
  (lib_id "Device:R")
  (at 116.84 121.92 0)
  (unit 1)
  (body_style 1)
  (exclude_from_sim no)
  (in_bom yes)
  (on_board yes)
  (in_pos_files yes)
  (dnp no)
  (property "Reference" "R6" (at 119.38 120.65 0) (show_name no) (do_not_autoplace no) (effects (font (size 1.27 1.27)) (justify left)))
  (property "Value" "39R" (at 119.38 123.19 0) (show_name no) (do_not_autoplace no) (effects (font (size 1.27 1.27)) (justify left)))
  (property "Footprint" "" (at 116.84 121.92 0) (hide yes) (show_name no) (do_not_autoplace no) (effects (font (size 1.27 1.27))))
  (property "Datasheet" "" (at 116.84 121.92 0) (hide yes) (show_name no) (do_not_autoplace no) (effects (font (size 1.27 1.27))))
  (property "Description" "" (at 116.84 121.92 0) (show_name no) (do_not_autoplace no) (effects (font (size 1.27 1.27))))
  (pin "1")
  (pin "2"))
 (symbol
  (lib_id "Connector_Generic:Conn_01x02")
  (at 25.4 101.6 180)
  (unit 1)
  (body_style 1)
  (exclude_from_sim no)
  (in_bom yes)
  (on_board yes)
  (in_pos_files yes)
  (dnp no)
  (property "Reference" "J1" (at 25.4 96.52 0) (show_name no) (do_not_autoplace no) (effects (font (size 1.27 1.27))))
  (property "Value" "Mains (E27 base)" (at 25.4 106.68 0) (show_name no) (do_not_autoplace no) (effects (font (size 1.27 1.27))))
  (property "Footprint" "" (at 25.4 101.6 0) (hide yes) (show_name no) (do_not_autoplace no) (effects (font (size 1.27 1.27))))
  (property "Datasheet" "" (at 25.4 101.6 0) (hide yes) (show_name no) (do_not_autoplace no) (effects (font (size 1.27 1.27))))
  (property "Description" "" (at 25.4 101.6 0) (show_name no) (do_not_autoplace no) (effects (font (size 1.27 1.27))))
  (pin "1")
  (pin "2"))
 (symbol
  (lib_id "Device:LED")
  (at 156.21 78.74 180)
  (unit 1)
  (body_style 1)
  (exclude_from_sim no)
  (in_bom yes)
  (on_board yes)
  (in_pos_files yes)
  (dnp no)
  (property "Reference" "D2" (at 156.21 76.2 0) (show_name no) (do_not_autoplace no) (effects (font (size 1.27 1.27))))
  (property "Value" "HV 2835" (at 156.21 82.55 0) (show_name no) (do_not_autoplace no) (effects (font (size 1.27 1.27))))
  (property "Footprint" "" (at 156.21 78.74 0) (hide yes) (show_name no) (do_not_autoplace no) (effects (font (size 1.27 1.27))))
  (property "Datasheet" "" (at 156.21 78.74 0) (hide yes) (show_name no) (do_not_autoplace no) (effects (font (size 1.27 1.27))))
  (property "Description" "" (at 156.21 78.74 0) (show_name no) (do_not_autoplace no) (effects (font (size 1.27 1.27))))
  (pin "1")
  (pin "2"))
 (symbol
  (lib_id "Device:C_Polarized")
  (at 124.46 86.36 0)
  (unit 1)
  (body_style 1)
  (exclude_from_sim no)
  (in_bom yes)
  (on_board yes)
  (in_pos_files yes)
  (dnp no)
  (property "Reference" "C1" (at 121.92 85.09 0) (show_name no) (do_not_autoplace no) (effects (font (size 1.27 1.27)) (justify right)))
  (property "Value" "5.6uF 400V" (at 121.92 87.63 0) (show_name no) (do_not_autoplace no) (effects (font (size 1.27 1.27)) (justify right)))
  (property "Footprint" "" (at 124.46 86.36 0) (hide yes) (show_name no) (do_not_autoplace no) (effects (font (size 1.27 1.27))))
  (property "Datasheet" "" (at 124.46 86.36 0) (hide yes) (show_name no) (do_not_autoplace no) (effects (font (size 1.27 1.27))))
  (property "Description" "" (at 124.46 86.36 0) (show_name no) (do_not_autoplace no) (effects (font (size 1.27 1.27))))
  (pin "1")
  (pin "2"))
 (symbol
  (lib_id "Device:R")
  (at 106.68 121.92 0)
  (unit 1)
  (body_style 1)
  (exclude_from_sim no)
  (in_bom yes)
  (on_board yes)
  (in_pos_files yes)
  (dnp no)
  (property "Reference" "R5" (at 109.22 120.65 0) (show_name no) (do_not_autoplace no) (effects (font (size 1.27 1.27)) (justify left)))
  (property "Value" "51R" (at 109.22 123.19 0) (show_name no) (do_not_autoplace no) (effects (font (size 1.27 1.27)) (justify left)))
  (property "Footprint" "" (at 106.68 121.92 0) (hide yes) (show_name no) (do_not_autoplace no) (effects (font (size 1.27 1.27))))
  (property "Datasheet" "" (at 106.68 121.92 0) (hide yes) (show_name no) (do_not_autoplace no) (effects (font (size 1.27 1.27))))
  (property "Description" "" (at 106.68 121.92 0) (show_name no) (do_not_autoplace no) (effects (font (size 1.27 1.27))))
  (pin "1")
  (pin "2"))
 (symbol
  (lib_id "power:GND")
  (at 91.44 134.62 0)
  (unit 1)
  (body_style 1)
  (exclude_from_sim no)
  (in_bom no)
  (on_board yes)
  (in_pos_files yes)
  (dnp no)
  (property "Reference" "#PWR01" (at 91.44 129.62 0) (hide yes) (show_name no) (do_not_autoplace no) (effects (font (size 1.27 1.27))))
  (property "Value" "GND" (at 91.44 138.43 0) (show_name no) (do_not_autoplace no) (effects (font (size 1.27 1.27))))
  (property "Footprint" "" (at 91.44 134.62 0) (hide yes) (show_name no) (do_not_autoplace no) (effects (font (size 1.27 1.27))))
  (property "Datasheet" "" (at 91.44 134.62 0) (hide yes) (show_name no) (do_not_autoplace no) (effects (font (size 1.27 1.27))))
  (property "Description" "" (at 91.44 134.62 0) (show_name no) (do_not_autoplace no) (effects (font (size 1.27 1.27))))
  (pin "1"))
 (symbol
  (lib_id "Device:LED")
  (at 245.11 78.74 180)
  (unit 1)
  (body_style 1)
  (exclude_from_sim no)
  (in_bom yes)
  (on_board yes)
  (in_pos_files yes)
  (dnp no)
  (property "Reference" "D9" (at 245.11 76.2 0) (show_name no) (do_not_autoplace no) (effects (font (size 1.27 1.27))))
  (property "Value" "HV 2835" (at 245.11 82.55 0) (show_name no) (do_not_autoplace no) (effects (font (size 1.27 1.27))))
  (property "Footprint" "" (at 245.11 78.74 0) (hide yes) (show_name no) (do_not_autoplace no) (effects (font (size 1.27 1.27))))
  (property "Datasheet" "" (at 245.11 78.74 0) (hide yes) (show_name no) (do_not_autoplace no) (effects (font (size 1.27 1.27))))
  (property "Description" "" (at 245.11 78.74 0) (show_name no) (do_not_autoplace no) (effects (font (size 1.27 1.27))))
  (pin "1")
  (pin "2"))
 (sheet_instances
  (path ""
   (page "1")))
 (embedded_fonts no))
